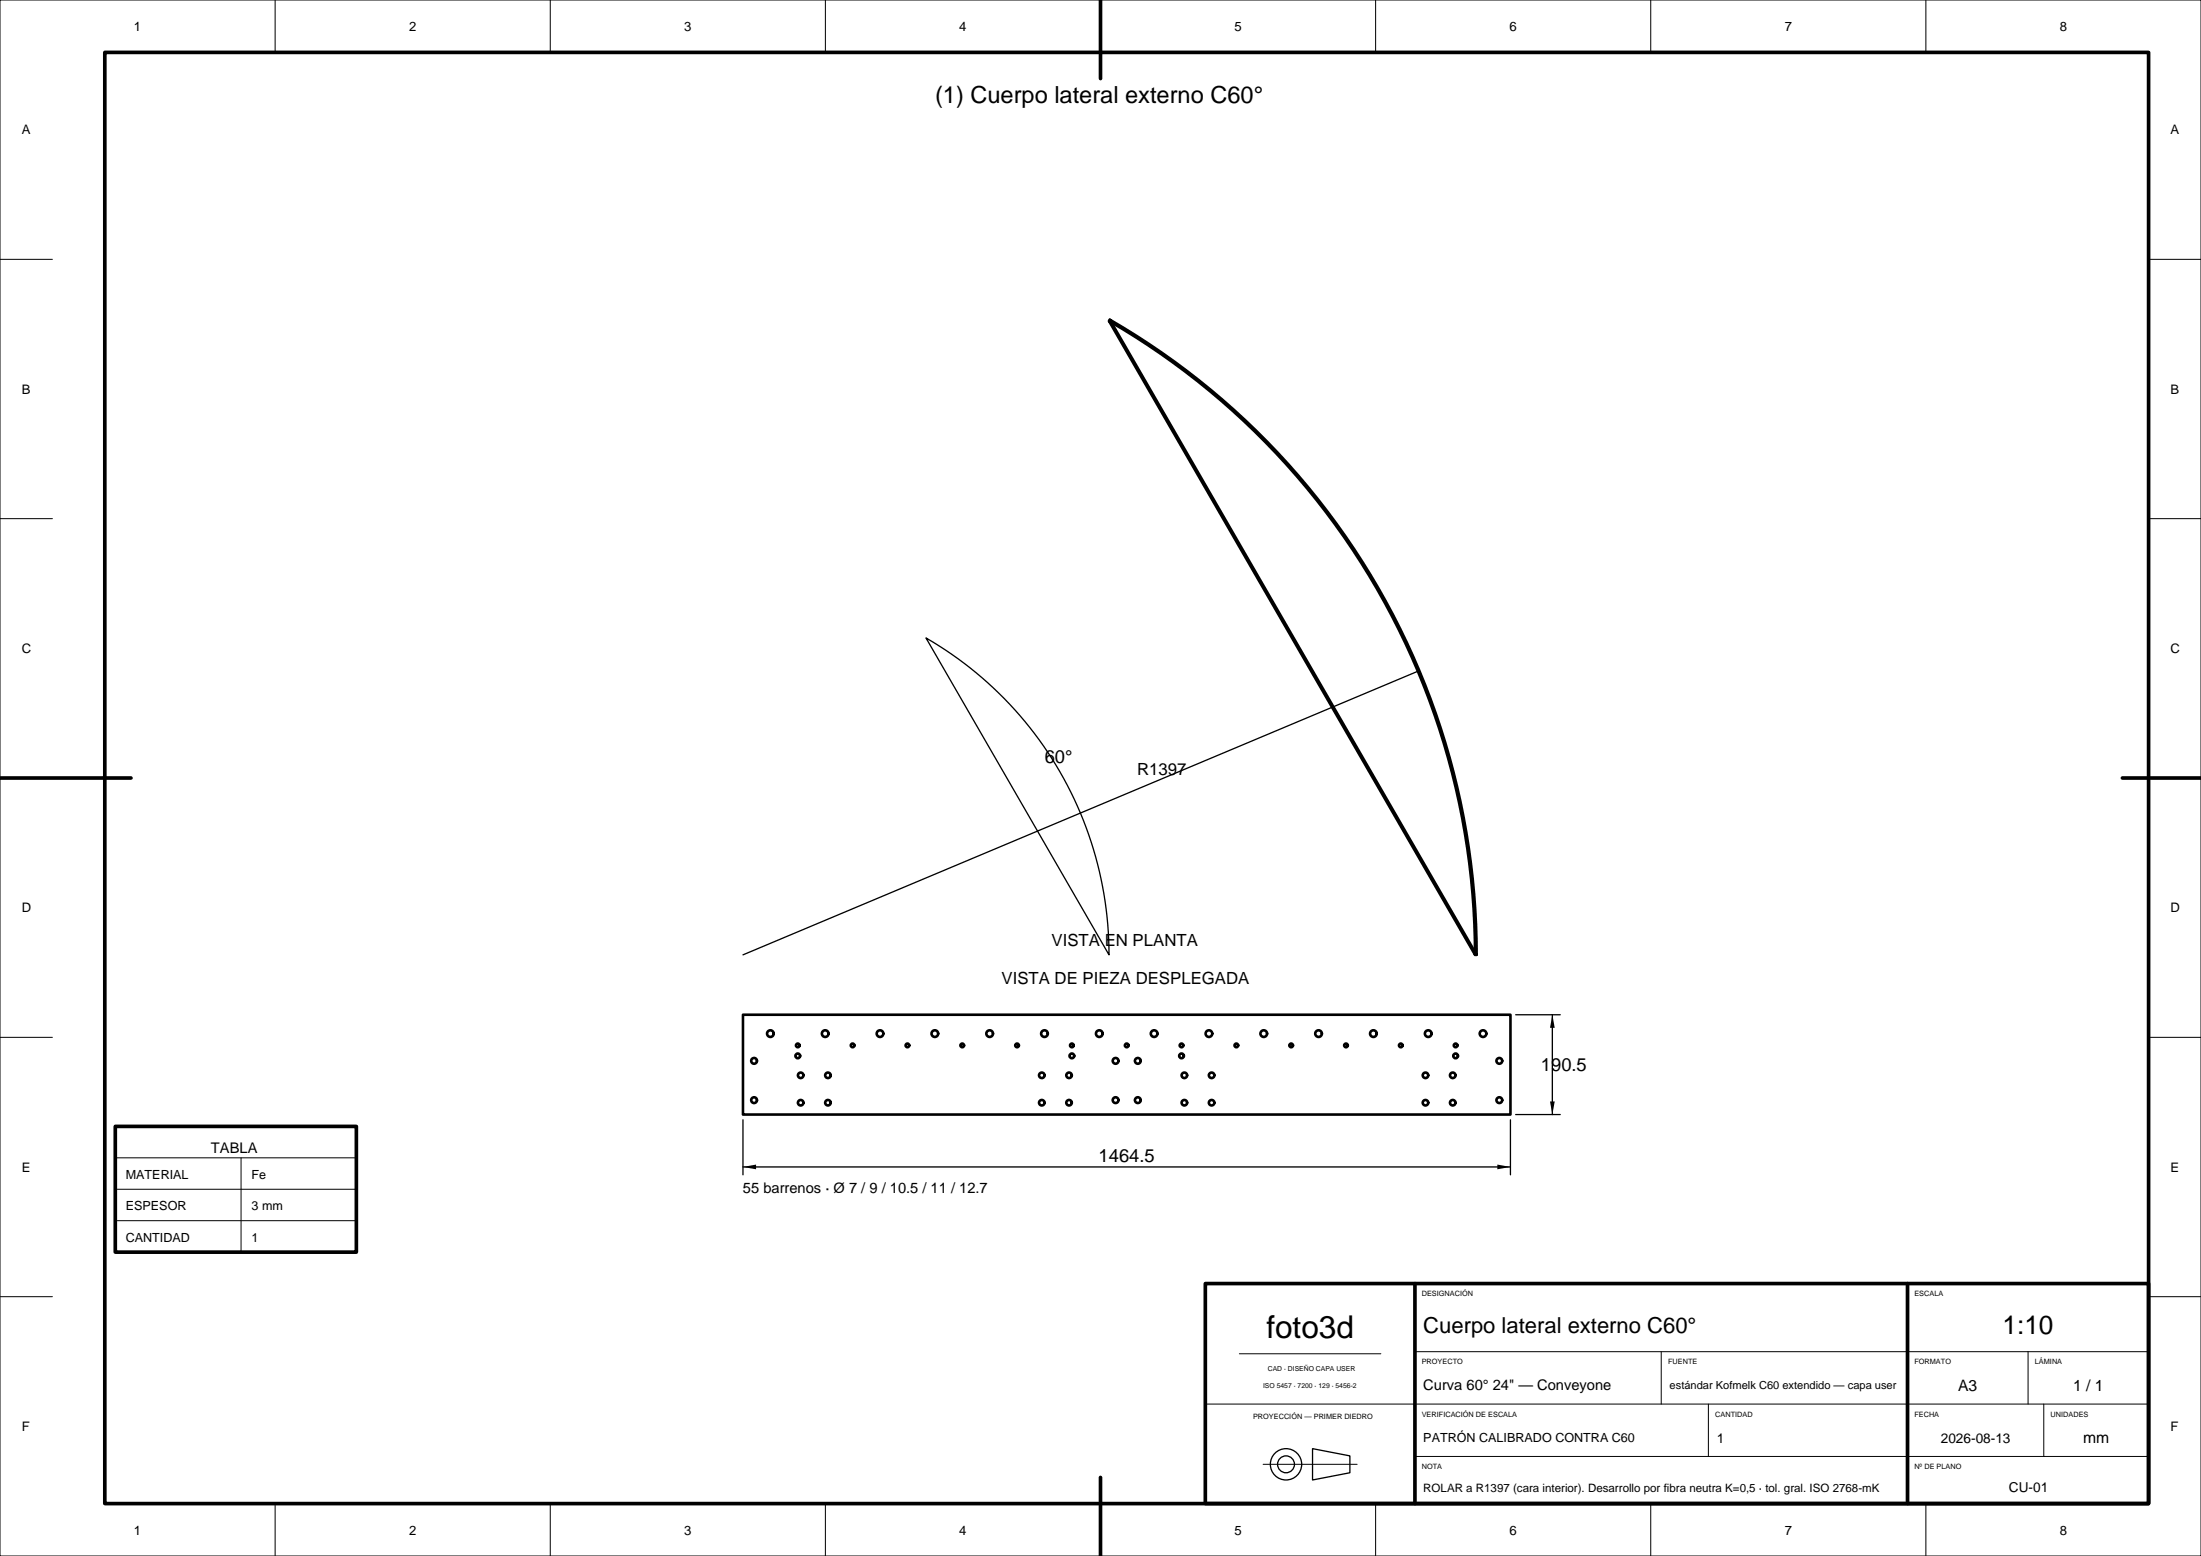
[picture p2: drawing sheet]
<svg xmlns="http://www.w3.org/2000/svg" width="420mm" height="297mm" viewBox="0 0 420 297" stroke-linecap="round" stroke-linejoin="round" font-family="sans-serif">
<g fill="none" stroke="#000" stroke-width=".25">
<path d="M176.7 121.8a69.9 69.9 0 0 1 34.9 60.5zM270.6 128.1l-128.8 54.2M289.2 193.7h8.5M296.2 193.7v19M141.8 213.7v10.5M288.2 213.7v10.5M289.2 212.7h8.5M141.8 222.7h146.4M250.5 276.5l7.1 1.4v3.2l-7.1 1.4z"/>
<circle cx="245.4" cy="279.5" r="2.99"/>
<circle cx="245.4" cy="279.5" r="1.61"/>
</g>
<g fill="none" stroke="#000" stroke-width=".5">
<path d="M211.6 61.3a139.7 139.7 0 0 1 69.9 121zM211.8 61a140 140 0 0 1 70 121.3zM211.8 61l-.2 .3M141.8 193.7h146.4v19h-146.4zM281.5 182.3h.3"/>
<circle cx="147" cy="197.3" r=".64"/>
<circle cx="152.2" cy="199.5" r=".35"/>
<circle cx="157.5" cy="197.3" r=".64"/>
<circle cx="162.7" cy="199.5" r=".35"/>
<circle cx="167.9" cy="197.3" r=".63"/>
<circle cx="173.2" cy="199.5" r=".35"/>
<circle cx="178.4" cy="197.3" r=".64"/>
<circle cx="183.6" cy="199.5" r=".35"/>
<circle cx="188.8" cy="197.3" r=".64"/>
<circle cx="194.1" cy="199.5" r=".35"/>
<circle cx="199.3" cy="197.3" r=".64"/>
<circle cx="204.5" cy="199.5" r=".35"/>
<circle cx="209.8" cy="197.3" r=".63"/>
<circle cx="215" cy="199.5" r=".35"/>
<circle cx="220.2" cy="197.3" r=".64"/>
<circle cx="225.5" cy="199.5" r=".35"/>
<circle cx="230.7" cy="197.3" r=".64"/>
<circle cx="235.9" cy="199.5" r=".35"/>
<circle cx="241.2" cy="197.3" r=".64"/>
<circle cx="246.4" cy="199.5" r=".35"/>
<circle cx="251.6" cy="197.3" r=".63"/>
<circle cx="256.8" cy="199.5" r=".35"/>
<circle cx="262.1" cy="197.3" r=".64"/>
<circle cx="267.3" cy="199.5" r=".35"/>
<circle cx="272.5" cy="197.3" r=".64"/>
<circle cx="277.8" cy="199.5" r=".35"/>
<circle cx="283" cy="197.3" r=".63"/>
<circle cx="143.9" cy="202.5" r=".55"/>
<circle cx="143.9" cy="210" r=".55"/>
<circle cx="152.2" cy="201.5" r=".45"/>
<circle cx="152.8" cy="205.2" r=".53"/>
<circle cx="152.8" cy="210.5" r=".52"/>
<circle cx="158" cy="205.2" r=".53"/>
<circle cx="158" cy="210.5" r=".52"/>
<circle cx="198.8" cy="205.2" r=".53"/>
<circle cx="198.8" cy="210.5" r=".52"/>
<circle cx="204" cy="205.2" r=".53"/>
<circle cx="204" cy="210.5" r=".52"/>
<circle cx="204.5" cy="201.5" r=".45"/>
<circle cx="212.9" cy="210" r=".55"/>
<circle cx="212.9" cy="202.5" r=".55"/>
<circle cx="217.1" cy="202.5" r=".55"/>
<circle cx="217.1" cy="210" r=".55"/>
<circle cx="225.5" cy="201.5" r=".45"/>
<circle cx="226" cy="205.2" r=".53"/>
<circle cx="226" cy="210.5" r=".52"/>
<circle cx="231.2" cy="205.2" r=".53"/>
<circle cx="231.2" cy="210.5" r=".52"/>
<circle cx="272" cy="205.2" r=".53"/>
<circle cx="272" cy="210.5" r=".52"/>
<circle cx="277.2" cy="205.2" r=".53"/>
<circle cx="277.2" cy="210.5" r=".52"/>
<circle cx="277.8" cy="201.5" r=".45"/>
<circle cx="286.1" cy="210" r=".55"/>
<circle cx="286.1" cy="202.5" r=".55"/>
</g>
<path d="M296.2 193.7l.5 2.5h-.9zM295.8 210.2h.9l-.5 2.5zM141.8 222.7l2.5-.4v.9zM285.7 222.3l2.5 .4-2.5 .5z" fill="#000"/>
<path d="M20 10h390v277h-390zM210 0v15M0 148.5h25M405 148.5h15M22 215h46v24h-46zM230 245h180v42h-180zM270 245v42M364 245v42M210 282v15" fill="none" stroke="#000" stroke-width=".7"/>
<g fill="none" stroke="#000" stroke-width=".19">
<path d="M0 0h420v297h-420zM52.5 0v10M105 0v10M157.5 0v10M210 0v10M262.5 0v10M315 0v10M367.5 0v10M0 49.5h10M410 49.5h10M0 99h10M410 99h10"/>
<path d="M0 148.5h10M410 148.5h10M0 198h10M410 198h10M22 221h46M22 227h46M22 233h46M46 221v18M0 247.5h10M236.5 258.4h27M270 258h140M317 258v10"/>
<path d="M387 258v10M410 247.5h10M230 268h180M241 279.5h18M270 278h140M326 268v10M390 268v10M52.5 287v10M105 287v10M157.5 287v10M210 287v10M262.5 287v10"/>
<path d="M315 287v10M367.5 287v10"/>
</g>
<text font-size="6" x="241.7" y="255.4">foto3d</text>
<text font-size="5" x="382.1" y="254.7">1:10</text>
<text font-size="4.5" x="178.4" y="19.6">(1) Cuerpo lateral externo C60°</text>
<text font-size="4.2" x="271.6" y="254.4">Cuerpo lateral externo C60°</text>
<g font-size="3.5">
<text x="199.3" y="145.6">60°</text>
<text x="294" y="204.5">190.5</text>
<text x="209.6" y="221.8">1464.5</text>
</g>
<g font-size="3.2">
<text x="217" y="147.8">R1397</text>
<text x="200.7" y="180.6">VISTA EN PLANTA</text>
<text x="191.1" y="187.8">VISTA DE PIEZA DESPLEGADA</text>
</g>
<g font-size="3">
<text x="373.7" y="265.5">A3</text>
<text x="395.6" y="265.5">1 / 1</text>
<text x="397.5" y="275.5">mm</text>
</g>
<g font-size="2.8">
<text x="40.3" y="220">TABLA</text>
<text x="141.8" y="227.7">55 barrenos · Ø 7 / 9 / 10.5 / 11 / 12.7</text>
<text x="271.6" y="265.4">Curva 60° 24&quot; — Conveyone</text>
</g>
<g font-size="2.6">
<text x="327.6" y="275.3">1</text>
<text x="370.4" y="275.3">2026-08-13</text>
<text x="383.4" y="284.8">CU-01</text>
</g>
<g font-size="2.5">
<text x="25.6" y="5.9">1</text>
<text x="78.1" y="5.9">2</text>
<text x="130.6" y="5.9">3</text>
<text x="183.1" y="5.9">4</text>
<text x="235.6" y="5.9">5</text>
<text x="288.1" y="5.9">6</text>
<text x="340.6" y="5.9">7</text>
<text x="393.1" y="5.9">8</text>
<text x="4.2" y="25.7">A</text>
<text x="414.2" y="25.7">A</text>
<text x="4.2" y="75.1">B</text>
<text x="414.2" y="75.1">B</text>
<text x="4.2" y="124.7">C</text>
<text x="414.2" y="124.7">C</text>
<text x="4.2" y="174.1">D</text>
<text x="414.2" y="174.1">D</text>
<text x="4.2" y="223.7">E</text>
<text x="414.2" y="223.7">E</text>
<text x="4.2" y="273.1">F</text>
<text x="414.2" y="273.1">F</text>
<text x="25.6" y="292.9">1</text>
<text x="78.1" y="292.9">2</text>
<text x="130.6" y="292.9">3</text>
<text x="183.1" y="292.9">4</text>
<text x="235.6" y="292.9">5</text>
<text x="288.1" y="292.9">6</text>
<text x="340.6" y="292.9">7</text>
<text x="393.1" y="292.9">8</text>
</g>
<g font-size="2.4">
<text x="24" y="225">MATERIAL</text>
<text x="48" y="225">Fe</text>
<text x="24" y="231">ESPESOR</text>
<text x="48" y="231">3 mm</text>
<text x="24" y="237">CANTIDAD</text>
<text x="48" y="237">1</text>
<text x="271.6" y="275.3">PATRÓN CALIBRADO CONTRA C60</text>
</g>
<text font-size="2.2" x="271.6" y="284.7">ROLAR a R1397 (cara interior). Desarrollo por fibra neutra K=0,5 · tol. gral. ISO 2768-mK</text>
<text font-size="2.1" x="318.6" y="265.2">estándar Kofmelk C60 extendido — capa user</text>
<g font-size="1.4">
<text x="271.3" y="247.4">DESIGNACIÓN</text>
<text x="365.3" y="247.4">ESCALA</text>
<text x="271.3" y="260.4">PROYECTO</text>
<text x="318.3" y="260.4">FUENTE</text>
<text x="365.3" y="260.4">FORMATO</text>
<text x="388.3" y="260.4">LÁMINA</text>
<text x="239.1" y="270.9">PROYECCIÓN — PRIMER DIEDRO</text>
<text x="271.3" y="270.4">VERIFICACIÓN DE ESCALA</text>
<text x="327.3" y="270.4">CANTIDAD</text>
<text x="365.3" y="270.4">FECHA</text>
<text x="391.3" y="270.4">UNIDADES</text>
<text x="271.3" y="280.4">NOTA</text>
<text x="365.3" y="280.4">Nº DE PLANO</text>
</g>
<g font-size="1.3">
<text x="241.9" y="261.7">CAD · DISEÑO CAPA USER</text>
<text x="241" y="264.9">ISO 5457 · 7200 · 129 · 5456-2</text>
</g>
</svg>
